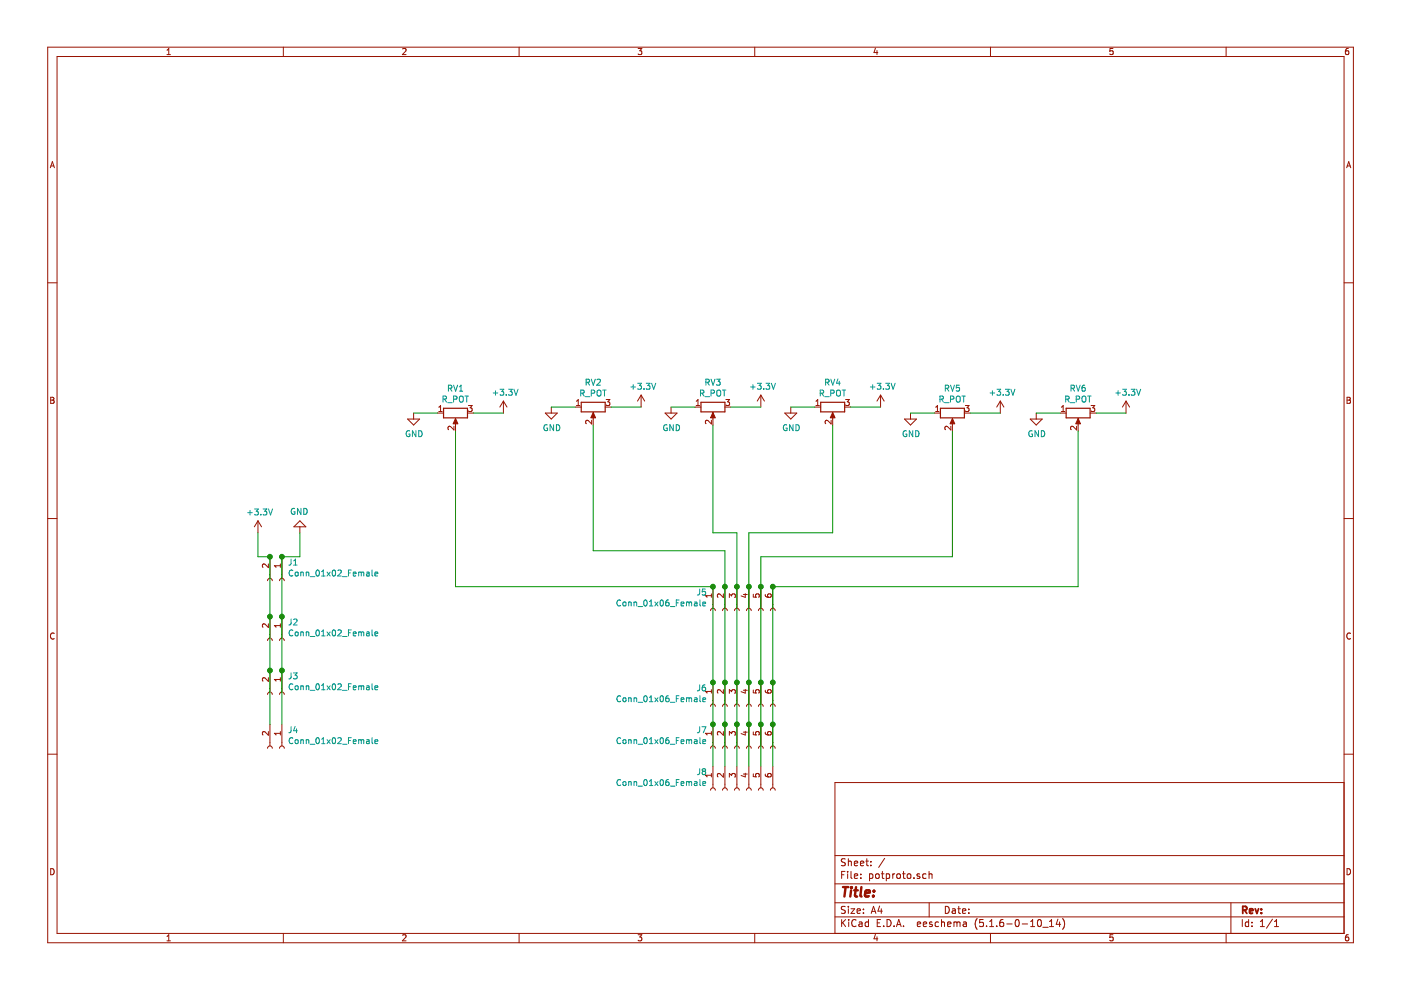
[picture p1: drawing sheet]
EESchema Schematic File Version 4
EELAYER 30 0
EELAYER END
$Descr A4 11693 8268
encoding utf-8
Sheet 1 1
Title ""
Date ""
Rev ""
Comp ""
Comment1 ""
Comment2 ""
Comment3 ""
Comment4 ""
$EndDescr
$Comp
L power:GND #PWR02
U 1 1
P 2500 4450
F 0 "#PWR02" H 2500 4200 50  0001 C CNN
F 1 "GND" H 2505 4277 50  0000 C CNN
F 2 "" H 2500 4450 50  0001 C CNN
F 3 "" H 2500 4450 50  0001 C CNN
	1    2500 4450
	-1   0    0    1   
$EndComp
$Comp
L power:+3.3V #PWR01
U 1 1
P 2150 4450
F 0 "#PWR01" H 2150 4300 50  0001 C CNN
F 1 "+3.3V" H 2165 4623 50  0000 C CNN
F 2 "" H 2150 4450 50  0001 C CNN
F 3 "" H 2150 4450 50  0001 C CNN
	1    2150 4450
	1    0    0    -1  
$EndComp
$Comp
L Connector:Conn_01x02_Female J1
U 1 1
P 2350 4850
F 0 "J1" V 2196 4898 50  0000 L CNN
F 1 "Conn_01x02_Female" V 2287 4898 50  0000 L CNN
F 2 "Connector_PinSocket_2.54mm:PinSocket_1x02_P2.54mm_Vertical" H 2350 4850 50  0001 C CNN
F 3 "~" H 2350 4850 50  0001 C CNN
	1    2350 4850
	0    1    1    0   
$EndComp
$Comp
L power:GND #PWR03
U 1 1
P 3450 3450
F 0 "#PWR03" H 3450 3200 50  0001 C CNN
F 1 "GND" H 3455 3277 50  0000 C CNN
F 2 "" H 3450 3450 50  0001 C CNN
F 3 "" H 3450 3450 50  0001 C CNN
	1    3450 3450
	1    0    0    -1  
$EndComp
Wire Wire Line
	3450 3450 3650 3450
$Comp
L power:+3.3V #PWR04
U 1 1
P 4200 3450
F 0 "#PWR04" H 4200 3300 50  0001 C CNN
F 1 "+3.3V" H 4215 3623 50  0000 C CNN
F 2 "" H 4200 3450 50  0001 C CNN
F 3 "" H 4200 3450 50  0001 C CNN
	1    4200 3450
	1    0    0    -1  
$EndComp
Wire Wire Line
	3950 3450 4200 3450
Wire Wire Line
	2500 4450 2500 4650
Wire Wire Line
	2500 4650 2350 4650
Wire Wire Line
	2150 4450 2150 4650
Wire Wire Line
	2150 4650 2250 4650
$Comp
L Connector:Conn_01x06_Female J5
U 1 1
P 6150 5100
F 0 "J5" V 5996 5348 50  0000 L CNN
F 1 "Conn_01x06_Female" V 6087 5348 50  0000 L CNN
F 2 "Connector_PinSocket_2.54mm:PinSocket_1x06_P2.54mm_Vertical" H 6150 5100 50  0001 C CNN
F 3 "~" H 6150 5100 50  0001 C CNN
	1    6150 5100
	0    -1   1    0   
$EndComp
$Comp
L Connector:Conn_01x06_Female J6
U 1 1
P 6150 5900
F 0 "J6" V 5996 6148 50  0000 L CNN
F 1 "Conn_01x06_Female" V 6087 6148 50  0000 L CNN
F 2 "Connector_PinSocket_2.54mm:PinSocket_1x06_P2.54mm_Vertical" H 6150 5900 50  0001 C CNN
F 3 "~" H 6150 5900 50  0001 C CNN
	1    6150 5900
	0    -1   1    0   
$EndComp
$Comp
L Device:R_POT RV1
U 1 1
P 3800 3450
F 0 "RV1" V 3593 3450 50  0000 C CNN
F 1 "R_POT" V 3684 3450 50  0000 C CNN
F 2 "Potentiometer_THT:Potentiometer_Alpha_RD901F-40-00D_Single_Vertical" H 3800 3450 50  0001 C CNN
F 3 "~" H 3800 3450 50  0001 C CNN
	1    3800 3450
	0    -1   1    0   
$EndComp
$Comp
L power:GND #PWR05
U 1 1
P 4600 3400
F 0 "#PWR05" H 4600 3150 50  0001 C CNN
F 1 "GND" H 4605 3227 50  0000 C CNN
F 2 "" H 4600 3400 50  0001 C CNN
F 3 "" H 4600 3400 50  0001 C CNN
	1    4600 3400
	1    0    0    -1  
$EndComp
Wire Wire Line
	4600 3400 4800 3400
$Comp
L power:+3.3V #PWR06
U 1 1
P 5350 3400
F 0 "#PWR06" H 5350 3250 50  0001 C CNN
F 1 "+3.3V" H 5365 3573 50  0000 C CNN
F 2 "" H 5350 3400 50  0001 C CNN
F 3 "" H 5350 3400 50  0001 C CNN
	1    5350 3400
	1    0    0    -1  
$EndComp
Wire Wire Line
	5100 3400 5350 3400
$Comp
L Device:R_POT RV2
U 1 1
P 4950 3400
F 0 "RV2" V 4743 3400 50  0000 C CNN
F 1 "R_POT" V 4834 3400 50  0000 C CNN
F 2 "Potentiometer_THT:Potentiometer_Alpha_RD901F-40-00D_Single_Vertical" H 4950 3400 50  0001 C CNN
F 3 "~" H 4950 3400 50  0001 C CNN
	1    4950 3400
	0    -1   1    0   
$EndComp
$Comp
L power:GND #PWR07
U 1 1
P 5600 3400
F 0 "#PWR07" H 5600 3150 50  0001 C CNN
F 1 "GND" H 5605 3227 50  0000 C CNN
F 2 "" H 5600 3400 50  0001 C CNN
F 3 "" H 5600 3400 50  0001 C CNN
	1    5600 3400
	1    0    0    -1  
$EndComp
Wire Wire Line
	5600 3400 5800 3400
$Comp
L power:+3.3V #PWR08
U 1 1
P 6350 3400
F 0 "#PWR08" H 6350 3250 50  0001 C CNN
F 1 "+3.3V" H 6365 3573 50  0000 C CNN
F 2 "" H 6350 3400 50  0001 C CNN
F 3 "" H 6350 3400 50  0001 C CNN
	1    6350 3400
	1    0    0    -1  
$EndComp
Wire Wire Line
	6100 3400 6350 3400
$Comp
L Device:R_POT RV3
U 1 1
P 5950 3400
F 0 "RV3" V 5743 3400 50  0000 C CNN
F 1 "R_POT" V 5834 3400 50  0000 C CNN
F 2 "Potentiometer_THT:Potentiometer_Alpha_RD901F-40-00D_Single_Vertical" H 5950 3400 50  0001 C CNN
F 3 "~" H 5950 3400 50  0001 C CNN
	1    5950 3400
	0    -1   1    0   
$EndComp
$Comp
L power:GND #PWR09
U 1 1
P 6600 3400
F 0 "#PWR09" H 6600 3150 50  0001 C CNN
F 1 "GND" H 6605 3227 50  0000 C CNN
F 2 "" H 6600 3400 50  0001 C CNN
F 3 "" H 6600 3400 50  0001 C CNN
	1    6600 3400
	1    0    0    -1  
$EndComp
Wire Wire Line
	6600 3400 6800 3400
$Comp
L power:+3.3V #PWR010
U 1 1
P 7350 3400
F 0 "#PWR010" H 7350 3250 50  0001 C CNN
F 1 "+3.3V" H 7365 3573 50  0000 C CNN
F 2 "" H 7350 3400 50  0001 C CNN
F 3 "" H 7350 3400 50  0001 C CNN
	1    7350 3400
	1    0    0    -1  
$EndComp
Wire Wire Line
	7100 3400 7350 3400
$Comp
L Device:R_POT RV4
U 1 1
P 6950 3400
F 0 "RV4" V 6743 3400 50  0000 C CNN
F 1 "R_POT" V 6834 3400 50  0000 C CNN
F 2 "Potentiometer_THT:Potentiometer_Alpha_RD901F-40-00D_Single_Vertical" H 6950 3400 50  0001 C CNN
F 3 "~" H 6950 3400 50  0001 C CNN
	1    6950 3400
	0    -1   1    0   
$EndComp
$Comp
L power:GND #PWR011
U 1 1
P 7600 3450
F 0 "#PWR011" H 7600 3200 50  0001 C CNN
F 1 "GND" H 7605 3277 50  0000 C CNN
F 2 "" H 7600 3450 50  0001 C CNN
F 3 "" H 7600 3450 50  0001 C CNN
	1    7600 3450
	1    0    0    -1  
$EndComp
Wire Wire Line
	7600 3450 7800 3450
$Comp
L power:+3.3V #PWR012
U 1 1
P 8350 3450
F 0 "#PWR012" H 8350 3300 50  0001 C CNN
F 1 "+3.3V" H 8365 3623 50  0000 C CNN
F 2 "" H 8350 3450 50  0001 C CNN
F 3 "" H 8350 3450 50  0001 C CNN
	1    8350 3450
	1    0    0    -1  
$EndComp
Wire Wire Line
	8100 3450 8350 3450
$Comp
L Device:R_POT RV5
U 1 1
P 7950 3450
F 0 "RV5" V 7743 3450 50  0000 C CNN
F 1 "R_POT" V 7834 3450 50  0000 C CNN
F 2 "Potentiometer_THT:Potentiometer_Alpha_RD901F-40-00D_Single_Vertical" H 7950 3450 50  0001 C CNN
F 3 "~" H 7950 3450 50  0001 C CNN
	1    7950 3450
	0    -1   1    0   
$EndComp
$Comp
L power:GND #PWR013
U 1 1
P 8650 3450
F 0 "#PWR013" H 8650 3200 50  0001 C CNN
F 1 "GND" H 8655 3277 50  0000 C CNN
F 2 "" H 8650 3450 50  0001 C CNN
F 3 "" H 8650 3450 50  0001 C CNN
	1    8650 3450
	1    0    0    -1  
$EndComp
Wire Wire Line
	8650 3450 8850 3450
$Comp
L power:+3.3V #PWR014
U 1 1
P 9400 3450
F 0 "#PWR014" H 9400 3300 50  0001 C CNN
F 1 "+3.3V" H 9415 3623 50  0000 C CNN
F 2 "" H 9400 3450 50  0001 C CNN
F 3 "" H 9400 3450 50  0001 C CNN
	1    9400 3450
	1    0    0    -1  
$EndComp
Wire Wire Line
	9150 3450 9400 3450
$Comp
L Device:R_POT RV6
U 1 1
P 9000 3450
F 0 "RV6" V 8793 3450 50  0000 C CNN
F 1 "R_POT" V 8884 3450 50  0000 C CNN
F 2 "Potentiometer_THT:Potentiometer_Alpha_RD901F-40-00D_Single_Vertical" H 9000 3450 50  0001 C CNN
F 3 "~" H 9000 3450 50  0001 C CNN
	1    9000 3450
	0    -1   1    0   
$EndComp
Wire Wire Line
	3800 3600 3800 4900
Wire Wire Line
	3800 4900 5950 4900
Wire Wire Line
	4950 3550 4950 4600
Wire Wire Line
	4950 4600 6050 4600
Wire Wire Line
	6050 4600 6050 4900
Wire Wire Line
	5950 3550 5950 4450
Wire Wire Line
	5950 4450 6150 4450
Wire Wire Line
	6150 4450 6150 4900
Wire Wire Line
	6950 3550 6950 4450
Wire Wire Line
	6950 4450 6250 4450
Wire Wire Line
	6250 4450 6250 4900
Wire Wire Line
	7950 3600 7950 4650
Wire Wire Line
	7950 4650 6350 4650
Wire Wire Line
	6350 4650 6350 4900
Wire Wire Line
	9000 3600 9000 4900
Wire Wire Line
	9000 4900 6450 4900
Wire Wire Line
	5950 4900 5950 5700
Connection ~ 5950 4900
Wire Wire Line
	6050 4900 6050 5700
Connection ~ 6050 4900
Wire Wire Line
	6150 4900 6150 5700
Connection ~ 6150 4900
Wire Wire Line
	6250 4900 6250 5700
Connection ~ 6250 4900
Wire Wire Line
	6350 4900 6350 5700
Connection ~ 6350 4900
Wire Wire Line
	6450 4900 6450 5700
Connection ~ 6450 4900
$Comp
L Connector:Conn_01x02_Female J2
U 1 1
P 2350 5350
F 0 "J2" V 2196 5398 50  0000 L CNN
F 1 "Conn_01x02_Female" V 2287 5398 50  0000 L CNN
F 2 "Connector_PinSocket_2.54mm:PinSocket_1x02_P2.54mm_Vertical" H 2350 5350 50  0001 C CNN
F 3 "~" H 2350 5350 50  0001 C CNN
	1    2350 5350
	0    1    1    0   
$EndComp
Wire Wire Line
	2250 4650 2250 5150
Connection ~ 2250 4650
Wire Wire Line
	2350 4650 2350 5150
Connection ~ 2350 4650
$Comp
L Connector:Conn_01x02_Female J3
U 1 1
P 2350 5800
F 0 "J3" V 2196 5848 50  0000 L CNN
F 1 "Conn_01x02_Female" V 2287 5848 50  0000 L CNN
F 2 "Connector_PinSocket_2.54mm:PinSocket_1x02_P2.54mm_Vertical" H 2350 5800 50  0001 C CNN
F 3 "~" H 2350 5800 50  0001 C CNN
	1    2350 5800
	0    1    1    0   
$EndComp
$Comp
L Connector:Conn_01x02_Female J4
U 1 1
P 2350 6250
F 0 "J4" V 2196 6298 50  0000 L CNN
F 1 "Conn_01x02_Female" V 2287 6298 50  0000 L CNN
F 2 "Connector_PinSocket_2.54mm:PinSocket_1x02_P2.54mm_Vertical" H 2350 6250 50  0001 C CNN
F 3 "~" H 2350 6250 50  0001 C CNN
	1    2350 6250
	0    1    1    0   
$EndComp
Wire Wire Line
	2250 5150 2250 5600
Connection ~ 2250 5150
Wire Wire Line
	2250 5600 2250 6050
Connection ~ 2250 5600
Wire Wire Line
	2350 5150 2350 5600
Connection ~ 2350 5150
Wire Wire Line
	2350 5600 2350 6050
Connection ~ 2350 5600
$Comp
L Connector:Conn_01x06_Female J7
U 1 1
P 6150 6250
F 0 "J7" V 5996 6498 50  0000 L CNN
F 1 "Conn_01x06_Female" V 6087 6498 50  0000 L CNN
F 2 "Connector_PinSocket_2.54mm:PinSocket_1x06_P2.54mm_Vertical" H 6150 6250 50  0001 C CNN
F 3 "~" H 6150 6250 50  0001 C CNN
	1    6150 6250
	0    -1   1    0   
$EndComp
$Comp
L Connector:Conn_01x06_Female J8
U 1 1
P 6150 6600
F 0 "J8" V 5996 6848 50  0000 L CNN
F 1 "Conn_01x06_Female" V 6087 6848 50  0000 L CNN
F 2 "Connector_PinSocket_2.54mm:PinSocket_1x06_P2.54mm_Vertical" H 6150 6600 50  0001 C CNN
F 3 "~" H 6150 6600 50  0001 C CNN
	1    6150 6600
	0    -1   1    0   
$EndComp
Wire Wire Line
	5950 5700 5950 6050
Connection ~ 5950 5700
Wire Wire Line
	5950 6050 5950 6400
Connection ~ 5950 6050
Wire Wire Line
	6050 5700 6050 6050
Connection ~ 6050 5700
Wire Wire Line
	6050 6400 6050 6050
Connection ~ 6050 6050
Wire Wire Line
	6150 5700 6150 6050
Connection ~ 6150 5700
Wire Wire Line
	6150 6050 6150 6400
Connection ~ 6150 6050
Wire Wire Line
	6250 5700 6250 6050
Connection ~ 6250 5700
Wire Wire Line
	6250 6050 6250 6400
Connection ~ 6250 6050
Wire Wire Line
	6350 5700 6350 6050
Connection ~ 6350 5700
Wire Wire Line
	6350 6050 6350 6400
Connection ~ 6350 6050
Wire Wire Line
	6450 5700 6450 6050
Connection ~ 6450 5700
Wire Wire Line
	6450 6050 6450 6400
Connection ~ 6450 6050
$EndSCHEMATC
